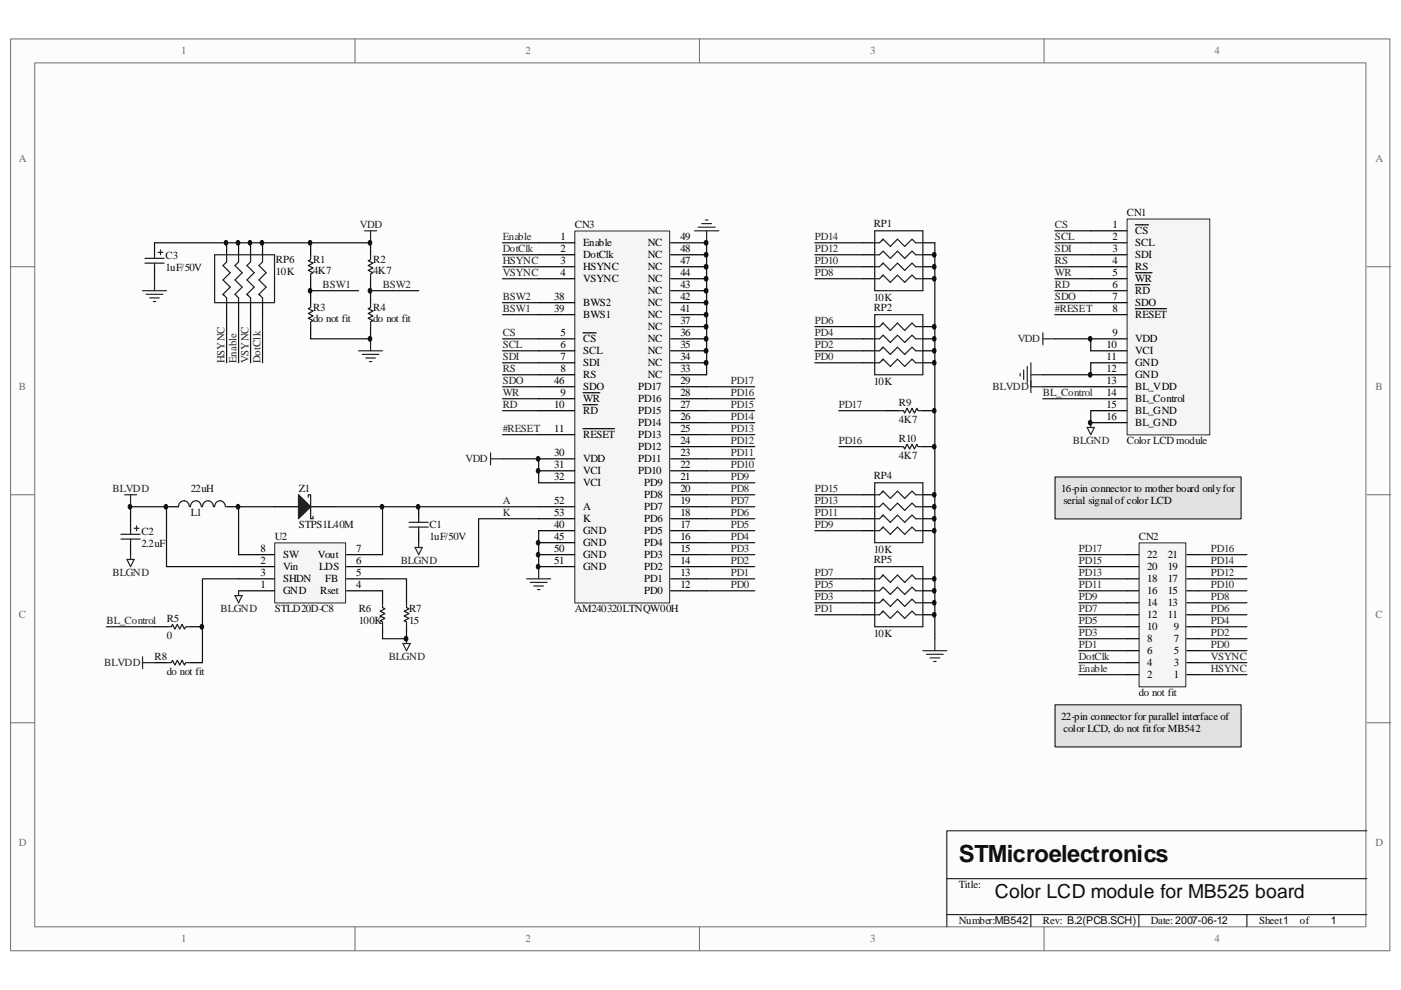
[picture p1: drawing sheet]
# Altium project MB542.PrjPCB
1 sheet, 24 parts. Net scope: global (net labels, ports and power ports of the same name join across sheets).
Board file: MB542.PCBDOC

## Sheet MB542.SchDoc
size A4; Revision: B.2(PCB.SCH)

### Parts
C1  1uF/50V  [0603]
C2  2.2uF  [TAN-A]
C3  1uF/50V  [TAN-B]
CN1  Color LCD module  [AM240320A]
CN2  do not fit  [2*11P]
CN3  AM240320LTNQW00H
L1  22uH  [3225]
R1  4K7  [0603]
R2  4K7  [0603]
R3  do not fit  [0603]
R4  do not fit  [0603]
R5  0  [0603]
R6  100K  [0603]
R7  15  [0603]
R8  do not fit  [0603]
R9  4K7  [0603]
R10  4K7  [0603]
RP1  10K  [RES-4B]
RP2  10K  [RES-4B]
RP4  10K  [RES-4B]
RP5  10K  [RES-4B]
RP6  10K  [RES-4B]
U2  STLD20D-C8  [SOT23-8L]
Z1  STPS1L40M  [1R1C]

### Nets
BLGND: C1.1 C2.2 CN1.15(BL_GND) CN1.16(BL_GND) R6.1 R7.1 U2.1(GND)
BLVDD: C2.1 CN1.13(BL_VDD) L1.1 R8.2 U2.2(Vin)
GND: C3.2 CN1.11(GND) CN1.12(GND) CN3.33(NC) CN3.34(NC) CN3.35(NC) CN3.36(NC) CN3.37(NC) CN3.40(GND) CN3.41(NC) CN3.42(NC) CN3.43(NC) CN3.44(NC) CN3.45(GND) CN3.47(NC) CN3.48(NC) CN3.49(NC) CN3.50(GND) CN3.51(GND) R3.1 R4.1 R9.1 R10.1 RP1.2(R1) RP1.4(R3) RP1.6(R2) RP1.8(R0) RP2.2(R1) RP2.4(R3) RP2.6(R2) RP2.8(R0) RP4.2(R1) RP4.4(R3) RP4.6(R2) RP4.8(R0) RP5.2(R1) RP5.4(R3) RP5.6(R2) RP5.8(R0)
VDD: C3.1 CN1.9(VDD) CN1.10(VCI) CN3.30(VDD) CN3.31(VCI) CN3.32(VCI) R1.2 R2.2 RP6.2(R1) RP6.4(R3) RP6.6(R2) RP6.8(R0)
#RESET: CN1.8(~{RESET}) CN3.11(~{RESET})
A: C1.2 CN3.52(A) U2.7(Vout) Z1.2(K)
BL_Control: CN1.14(BL_Control) R5.2
BSW1: CN3.39(BWS1) R1.1 R3.2
BSW2: CN3.38(BWS2) R2.1 R4.2
CS: CN1.1(~{CS}) CN3.5(~{CS})
DotClk: CN2.4 CN3.2(DotClk) RP6.7(R1)
Enable: CN2.2 CN3.1(Enable) RP6.3(R2)
HSYNC: CN2.1 CN3.3(HSYNC) RP6.1(R0)
K: CN3.53(K) U2.6(LDS)
PD0: CN2.5 CN3.12(PD0) RP2.7(R1)
PD1: CN2.6 CN3.13(PD1) RP5.7(R1)
PD2: CN2.7 CN3.14(PD2) RP2.5(R3)
PD3: CN2.8 CN3.15(PD3) RP5.5(R3)
PD4: CN2.9 CN3.16(PD4) RP2.3(R2)
PD5: CN2.10 CN3.17(PD5) RP5.3(R2)
PD6: CN2.11 CN3.18(PD6) RP2.1(R0)
PD7: CN2.12 CN3.19(PD7) RP5.1(R0)
PD8: CN2.13 CN3.20(PD8) RP1.7(R1)
PD9: CN2.14 CN3.21(PD9) RP4.7(R1)
PD10: CN2.15 CN3.22(PD10) RP1.5(R3)
PD11: CN2.16 CN3.23(PD11) RP4.5(R3)
PD12: CN2.17 CN3.24(PD12) RP1.3(R2)
PD13: CN2.18 CN3.25(PD13) RP4.3(R2)
PD14: CN2.19 CN3.26(PD14) RP1.1(R0)
PD15: CN2.20 CN3.27(PD15) RP4.1(R0)
PD16: CN2.21 CN3.28(PD16) R10.2
PD17: CN2.22 CN3.29(PD17) R9.2
RD: CN1.6(~{RD}) CN3.10(~{RD})
RS: CN1.4(RS) CN3.8(RS)
SCL: CN1.2(SCL) CN3.6(SCL)
SDI: CN1.3(SDI) CN3.7(SDI)
SDO: CN1.7(SDO) CN3.46(SDO)
VSYNC: CN2.3 CN3.4(VSYNC) RP6.5(R3)
WR: CN1.5(~{WR}) CN3.9(~{WR})
NetL1_2: L1.2 U2.8(SW) Z1.1(A)
NetR5_1: R5.1 R8.1 U2.3(SHDN)
NetR6_2: R6.2 U2.4(Rset)
NetR7_2: R7.2 U2.5(FB)

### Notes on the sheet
- 16-pin connector to mother board only for serial signal of color LCD
- (near CN2) 22-pin connector for parallel interface of color LCD, do not fit for MB542
- Color LCD module for MB525 board
- MB542
- 1
